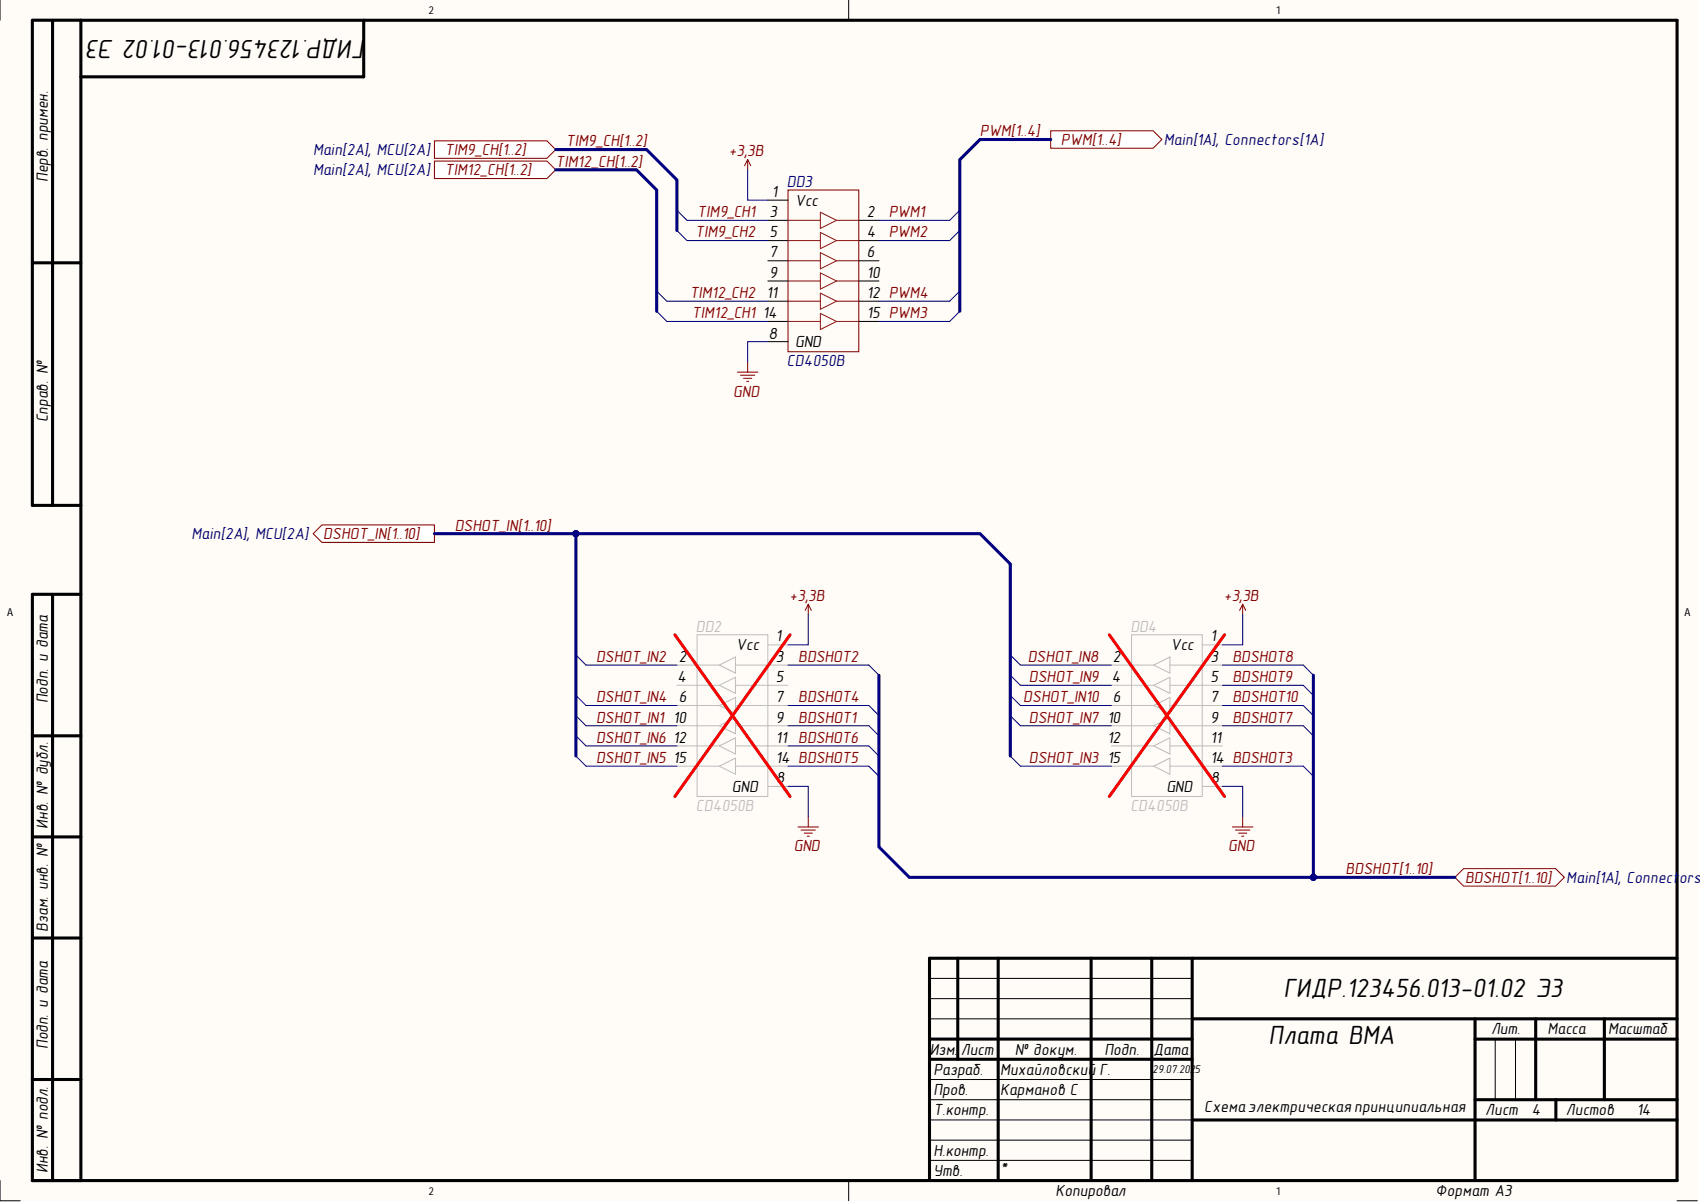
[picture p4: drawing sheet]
<svg xmlns="http://www.w3.org/2000/svg" width="420mm" height="297mm" viewBox="0 0 420 297" stroke-linecap="round" stroke-linejoin="round" font-family="sans-serif">
<g fill="#fffcf8">
<path d="M0 0h419.1v296.5h-419.1z" fill-rule="evenodd"/>
<path d="M5 5h409.1v286.5h-409.1z" fill-rule="evenodd"/>
</g>
<g fill="none" stroke="#000" stroke-width=".25">
<path d="M0 0v5M209.6 0v5M229.5 251.6h64.9M229.5 246.6h64.9M229.5 241.6h64.9M369.2 256.6v14.9M374.2 256.6v14.9M229.5 276.5h64.9M229.5 271.5h64.9M229.5 266.5h64.9M0 291.5v5h5M209.6 291.5v5"/>
<path d="M229.5 286.5h64.9M229.5 281.5h64.9M414.1 296.5h5"/>
</g>
<g fill="none" stroke="#000" stroke-width=".76">
<path d="M13 5v119.8M20 5v286.5M89.8 5v14h-69.8M8 64.9h12M20 124.8h-12v-119.8h406.1v286.5h-406.1v-144.7l12-.1M13 146.8v144.7M8 181.7h12M8 206.6h12M8 231.6h12M229.5 236.6h184.6M229.5 236.6v54.9M236.5 236.6v25"/>
<path d="M246.5 236.6v54.9M269.4 236.6v54.9M284.4 236.6v54.9M294.4 236.6v54.9M229.5 256.6h64.9M294.4 251.6h119.7M364.3 256.6h49.8M364.3 251.6v39.9M379.2 251.6v19.9M396.2 251.6v19.9M8 266.5h12M229.5 261.6h64.9"/>
<path d="M294.4 276.5h119.7M364.3 271.5h49.8M384.2 271.5v5"/>
</g>
<path d="M184.6 39.4v2.5M184.6 39.4l-.7 1.5M184.6 39.4l.8 1.5M182.1 91.9h5.1M182.9 92.6h3.5M183.6 93.4h2M184.4 94.2h.5M184.6 89.4v2.5" fill="none" stroke="#800000" stroke-width=".25"/>
<path d="M107.3 34.8h27.8l2.1 2.1-2.1 2.2h-27.8z" fill-rule="evenodd" fill="#fff"/>
<path d="M107.3 34.8h27.8l2.1 2.1-2.1 2.2h-27.8z" fill="none" stroke="#800000" stroke-width=".25"/>
<path d="M107.3 39.8h27.8l2.1 2.1-2.1 2.2h-27.8z" fill-rule="evenodd" fill="#fff"/>
<path d="M107.3 39.8h27.8l2.1 2.1-2.1 2.2h-27.8zM194.6 46.9h17.5v39.9h-17.5z" fill="none" stroke="#800000" stroke-width=".25"/>
<path d="M167.2 51.9l2.5 2.5M167.2 56.9l2.5 2.5M237 51.9l-2.5 2.5M237 56.9l-2.5 2.5M162.2 71.9l2.5 2.5M162.2 76.9l2.5 2.5" fill="none" stroke="#000080" stroke-width=".25"/>
<g fill="none" stroke="#000" stroke-width=".25">
<path d="M189.6 49.4h5M189.6 59.4h5M189.6 54.4h5M212.1 59.4h5M212.1 54.4h5M189.6 64.4h5M189.6 74.4h5M189.6 69.4h5M189.6 79.4h5M212.1 64.4h5M212.1 74.4h5M212.1 69.4h5"/>
<path d="M212.1 79.4h5M189.6 84.4h5"/>
</g>
<g fill="none" stroke="#85200c" stroke-width=".25">
<path d="M194.6 54.4h8M194.6 59.4h8M202.6 52.4l4 2-4 2zM202.6 57.4l4 2-4 2zM206.6 54.4h5.5M206.6 59.4h5.5M194.6 64.4h8M194.6 69.4h8M194.6 74.4h8M194.6 79.4h8M202.6 62.4l4 2-4 2zM202.6 67.4l4 2-4 2z"/>
<path d="M202.6 72.4l4 2-4 2zM202.6 77.4l4 2-4 2zM206.6 64.4h5.5M206.6 69.4h5.5M206.6 74.4h5.5M206.6 79.4h5.5"/>
</g>
<path d="M259.5 32.3h25.3l2.1 2.1-2.1 2.2h-25.3z" fill-rule="evenodd" fill="#fff"/>
<g fill="none" stroke="#800000" stroke-width=".25">
<path d="M259.5 32.3h25.3l2.1 2.1-2.1 2.2h-25.3zM199.6 149.2v2.5M199.6 149.2l-.8 1.5M199.6 149.2l.8 1.5M306.9 149.2v2.5M306.9 149.2l-.8 1.5M306.9 149.2l.7 1.5M197.1 204.2h5M197.8 205h3.6M198.6 205.7h2M199.3 206.5h.5M199.6 201.7v2.5"/>
<path d="M304.3 204.2h5.1M305.1 205h3.5M305.9 205.7h2M306.6 206.5h.5M306.9 201.7v2.5"/>
</g>
<g fill="none" stroke="#bfbebc" stroke-width=".25">
<path d="M172.1 156.7h17.5v40h-17.5zM189.6 159.2h5M279.4 156.7h17.5v40h-17.5zM296.9 159.2h5M167.2 169.2h10.4M167.2 164.2h10.4M167.2 174.2h10.4M167.2 179.2h10.4M177.6 164.2l4-2v4zM177.6 169.2l4-2v4zM177.6 174.2l4-2v4zM177.6 179.2l4-2v4z"/>
<path d="M181.6 174.2h13M181.6 169.2h13M181.6 164.2h13M181.6 179.2h13M274.4 174.2h10.5M274.4 169.2h10.5M274.4 164.2h10.5M274.4 179.2h10.5M284.9 164.2l4-2v4zM284.9 169.2l4-2v4zM284.9 174.2l4-2v4zM284.9 179.2l4-2v4z"/>
<path d="M288.9 174.2h13M288.9 169.2h13M288.9 164.2h13M288.9 179.2h13M167.2 184.2h10.4M167.2 189.2h10.4M177.6 184.2l4-2v4zM177.6 189.2l4-2v4zM181.6 184.2h13M181.6 189.2h13M189.6 194.2h5M274.4 184.2h10.5"/>
<path d="M274.4 189.2h10.5M284.9 184.2l4-2v4zM284.9 189.2l4-2v4zM288.9 184.2h13M288.9 189.2h13M296.9 194.2h5"/>
</g>
<path d="M166.7 156.7l28.4 40M195.1 156.7l-28.4 40M273.9 156.7l28.5 40M302.4 156.7l-28.5 40" fill="none" stroke="#f00" stroke-width=".76"/>
<path d="M361.4 214.5h22.7l2.2 2.1-2.2 2.2h-22.7l-2.1-2.2z" fill-rule="evenodd" fill="#fff"/>
<path d="M361.4 214.5h22.7l2.2 2.1-2.2 2.2h-22.7l-2.1-2.2z" fill="none" stroke="#800000" stroke-width=".25"/>
<g fill="none" stroke="#000080" stroke-width=".25">
<path d="M142.2 171.7l2.5 2.5M142.2 176.7l2.5 2.5M214.6 174.2l2.5 2.5M214.6 179.2l2.5 2.5M249.5 161.7l2.5 2.5M249.5 166.7l2.5 2.5M249.5 171.7l2.5 2.5M249.5 176.7l2.5 2.5M321.8 164.2l2.5 2.5M321.8 169.2l2.5 2.5M321.8 174.2l2.5 2.5M321.8 179.2l2.5 2.5"/>
<path d="M142.2 181.7l2.5 2.5M214.6 184.2l2.5 2.5"/>
</g>
<path d="M79.5 129.6h27.8v4.3h-27.8l-2.2-2.1z" fill-rule="evenodd" fill="#fff"/>
<path d="M79.5 129.6h27.8v4.3h-27.8l-2.2-2.1z" fill="none" stroke="#800000" stroke-width=".25"/>
<g fill="none" stroke="#000080" stroke-width=".25">
<path d="M169.7 54.4h19.9M169.7 59.4h19.9M184.6 41.9v7.5h5M217.1 54.4h17.4M217.1 59.4h17.4M189.6 84.4h-5v5M199.6 151.7v7.5h-5M306.9 151.7v7.5h-5M144.7 174.2h22.5M144.7 179.2h22.5M194.6 174.2h20M194.6 179.2h20"/>
<path d="M252 164.2h22.4M252 169.2h22.4M252 174.2h22.4M252 179.2h22.4M301.9 164.2h19.9M301.9 169.2h19.9M301.9 174.2h19.9M301.9 179.2h19.9M144.7 184.2h22.5M194.6 194.2h5v7.5M194.6 184.2h20M301.9 194.2h5v7.5"/>
</g>
<path d="M137.2 36.9h22.5l7.5 7.5v12.5M259.5 34.4h-17.5l-5 5v37.5M137.2 41.9h20l5 5v30M217.1 166.7v42.4l7.5 7.5h134.7" fill="none" stroke="#000080" stroke-width=".76"/>
<circle cx="324.3" cy="216.6" r=".76" fill="#000080"/>
<circle cx="324.3" cy="216.6" r=".76" fill="none" stroke="#000080" stroke-width=".25"/>
<path d="M324.3 166.7v49.9" fill="none" stroke="#000080" stroke-width=".76"/>
<circle cx="324.3" cy="216.6" r=".76" fill="#000080"/>
<g fill="none" stroke="#000080" stroke-width=".25">
<path d="M249.5 186.7l2.5 2.5h22.4M301.9 189.2h19.9l2.5 2.5"/>
<circle cx="324.3" cy="216.6" r=".76"/>
</g>
<path d="M107.3 131.8h134.7l7.5 7.5v47.4" fill="none" stroke="#000080" stroke-width=".76"/>
<circle cx="142.2" cy="131.8" r=".76" fill="#000080"/>
<g fill="none" stroke="#000080" stroke-width=".25">
<path d="M142.2 186.7l2.5 2.5h22.5M194.6 189.2h20l2.5 2.5"/>
<circle cx="142.2" cy="131.8" r=".76"/>
</g>
<path d="M142.2 131.8v54.9" fill="none" stroke="#000080" stroke-width=".76"/>
<circle cx="142.2" cy="131.8" r=".76" fill="#000080"/>
<g fill="none" stroke="#000080" stroke-width=".25">
<path d="M164.7 74.4h24.9M164.7 79.4h24.9M237 71.9l-2.5 2.5h-17.4M237 76.9l-2.5 2.5h-17.4M142.2 161.7l2.5 2.5h22.5M194.6 164.2h20l2.5 2.5"/>
<circle cx="142.2" cy="131.8" r=".76"/>
</g>
<g font-size="6.6">
<text x="90.3" y="9.8" transform="rotate(-180 90.3 9.8)">ГИДР.123456.013-01.02 Э3</text>
<text x="316.9" y="246.3">ГИДР.123456.013-01.02 Э3</text>
<text x="313.3" y="257.9">Плата ВМА</text>
</g>
<g font-size="4" fill="#800000">
<text x="242" y="33.6">PWM[1..4]</text>
<text x="262" y="35.8">PWM[1..4]</text>
<text x="109.8" y="38.3">TIM9_CH[1..2]</text>
<text x="137.2" y="41.2">TIM12_CH[1..2]</text>
<text x="139.7" y="36.2">TIM9_CH[1..2]</text>
<text x="180" y="38.6">+3,3В</text>
<text x="109.8" y="43.3">TIM12_CH[1..2]</text>
<text x="172.2" y="53.6">TIM9_CH1</text>
<text x="219.5" y="53.6">PWM1</text>
<text x="171.7" y="58.6">TIM9_CH2</text>
<text x="219.5" y="58.6">PWM2</text>
<text x="170.3" y="73.6">TIM12_CH2</text>
<text x="170.8" y="78.6">TIM12_CH1</text>
<text x="181.1" y="98">GND</text>
<text x="112.3" y="131">DSHOT_IN[1..10]</text>
<text x="79.8" y="133.1">DSHOT_IN[1..10]</text>
<text x="195" y="148.4">+3,3В</text>
<text x="302.2" y="148.4">+3,3В</text>
<text x="147.2" y="163.5">DSHOT_IN2</text>
<text x="197.1" y="163.5">BDSHOT2</text>
<text x="253.8" y="163.5">DSHOT_IN8</text>
<text x="304.3" y="163.5">BDSHOT8</text>
<text x="147.2" y="173.4">DSHOT_IN4</text>
<text x="197.1" y="173.4">BDSHOT4</text>
<text x="252.7" y="173.4">DSHOT_IN10</text>
<text x="254.1" y="168.4">DSHOT_IN9</text>
<text x="304.3" y="168.4">BDSHOT9</text>
<text x="304.3" y="173.4">BDSHOT10</text>
<text x="147.2" y="178.4">DSHOT_IN1</text>
<text x="197.1" y="178.4">BDSHOT1</text>
<text x="254.1" y="178.4">DSHOT_IN7</text>
<text x="304.3" y="178.4">BDSHOT7</text>
<text x="147.2" y="183.4">DSHOT_IN6</text>
<text x="147.2" y="188.4">DSHOT_IN5</text>
<text x="254.1" y="188.4">DSHOT_IN3</text>
<text x="196" y="210.2">GND</text>
<text x="303.3" y="210.2">GND</text>
<text x="332.3" y="215.9">BDSHOT[1..10]</text>
<text x="361.8" y="218">BDSHOT[1..10]</text>
</g>
<g font-size="4" fill="#000080">
<text x="287.4" y="35.8">Main[1A], Connectors[1A]</text>
<text x="77.3" y="38.3">Main[2A], MCU[2A]</text>
<text x="77.3" y="43.3">Main[2A], MCU[2A]</text>
<text x="194.3" y="46.1">DD3</text>
<text x="194.3" y="90.3">CD4050B</text>
<text x="47.3" y="133.1">Main[2A], MCU[2A]</text>
<text x="386.8" y="218">Main[1A], Connectors</text>
</g>
<g font-size="4">
<text x="11.8" y="45" transform="rotate(-90 11.8 45)">Перв. примен.</text>
<text x="190" y="53.6">3</text>
<text x="190.6" y="48.6">1</text>
<text x="196.4" y="50.8">Vcc</text>
<text x="214.1" y="53.6">2</text>
<text x="190" y="58.6">5</text>
<text x="214.1" y="58.6">4</text>
<text x="190" y="63.6">7</text>
<text x="214.1" y="63.6">6</text>
<text x="190" y="68.5">9</text>
<text x="214.1" y="68.5">10</text>
<text x="189.3" y="73.6">11</text>
<text x="214.1" y="73.6">12 PWM4</text>
<text x="188.4" y="78.6">14</text>
<text x="189.8" y="83.6">8</text>
<text x="214.1" y="78.6">15 PWM3</text>
<text x="196.4" y="85.7">GND</text>
<text x="11.8" y="104.2" transform="rotate(-90 11.8 104.2)">Справ. №</text>
<text x="181.8" y="160.6">Vcc</text>
<text x="191.6" y="158.4">1</text>
<text x="289.1" y="160.6">Vcc</text>
<text x="298.9" y="158.4">1</text>
<text x="167.6" y="163.5">2</text>
<text x="191.6" y="163.5">3</text>
<text x="274.8" y="163.5">2</text>
<text x="298.9" y="163.5">3</text>
<text x="11.8" y="173.7" transform="rotate(-90 11.8 173.7)">Подп. и дата</text>
<text x="167.3" y="168.4">4</text>
<text x="167.6" y="173.4">6</text>
<text x="191.6" y="173.4">7</text>
<text x="191.6" y="168.4">5</text>
<text x="274.6" y="168.4">4</text>
<text x="274.8" y="173.4">6</text>
<text x="298.9" y="173.4">7</text>
<text x="298.9" y="168.4">5</text>
<text x="166.3" y="178.4">10</text>
<text x="191.6" y="178.4">9</text>
<text x="273.5" y="178.4">10</text>
<text x="298.9" y="178.4">9</text>
<text x="166.3" y="183.4">12</text>
<text x="191.6" y="183.4">11 BDSHOT6</text>
<text x="273.5" y="183.4">12</text>
<text x="298.9" y="183.4">11</text>
<text x="166.3" y="188.4">15</text>
<text x="191.6" y="188.4">14 BDSHOT5</text>
<text x="273.5" y="188.4">15</text>
<text x="298.9" y="188.4">14 BDSHOT3</text>
<text x="180.7" y="195.5">GND</text>
<text x="191.6" y="193.4">8</text>
<text x="288" y="195.5">GND</text>
<text x="298.9" y="193.4">8</text>
<text x="11.8" y="204.6" transform="rotate(-90 11.8 204.6)">Инв. № дубл.</text>
<text x="11.8" y="230.1" transform="rotate(-90 11.8 230.1)">Взам. инв. №</text>
<text x="368.2" y="255.4">Лит.</text>
<text x="382.1" y="255.4">Масса</text>
<text x="397.1" y="255.4">Масштаб</text>
<text x="11.8" y="259" transform="rotate(-90 11.8 259)">Подп. и дата</text>
<text x="229.6" y="260.4">Изм.</text>
<text x="237.2" y="260.4">Лист</text>
<text x="250.6" y="260.4">№ докум.</text>
<text x="272.7" y="260.4">Подп.</text>
<text x="284.8" y="260.4">Дата</text>
<text x="230.5" y="265.4">Разраб.</text>
<text x="247" y="265.4">Михайловский</text>
<text x="271.5" y="265.4">Г.</text>
<text x="230.5" y="270.4">Пров.</text>
<text x="230.5" y="275.4">Т.контр.</text>
<text x="247" y="270.4">Карманов С</text>
<text x="297.4" y="274.7">Схема электрическая принципиальная</text>
<text x="366.8" y="275.4">Лист</text>
<text x="378.3" y="275.4">4</text>
<text x="386.7" y="275.4">Листов</text>
<text x="404.2" y="275.4">14</text>
<text x="230.5" y="285.3">Н.контр.</text>
<text x="11.8" y="289.7" transform="rotate(-90 11.8 289.7)">Инв. № подл.</text>
<text x="230.5" y="290.3">Утв.</text>
<text x="247" y="289.9">*</text>
<text x="260.6" y="295.4">Копировал</text>
<text x="354.5" y="295.4">Формат А3</text>
</g>
<g font-size="4" fill="#bfbebc">
<text x="171.9" y="155.9">DD2</text>
<text x="279.2" y="155.9">DD4</text>
<text x="171.9" y="200.1">CD4050B</text>
<text x="279.2" y="200.1">CD4050B</text>
</g>
<g font-size="2.8">
<text x="284.6" y="265">29.07.202</text>
<text x="295.1" y="265">5</text>
</g>
<g font-size="2.7">
<text x="105.9" y="3.5">2</text>
<text x="315.1" y="3.5">1</text>
<text x="1.8" y="152.2">A</text>
<text x="415.9" y="152.2">A</text>
<text x="105.9" y="295">2</text>
<text x="315.1" y="295">1</text>
</g>
</svg>
